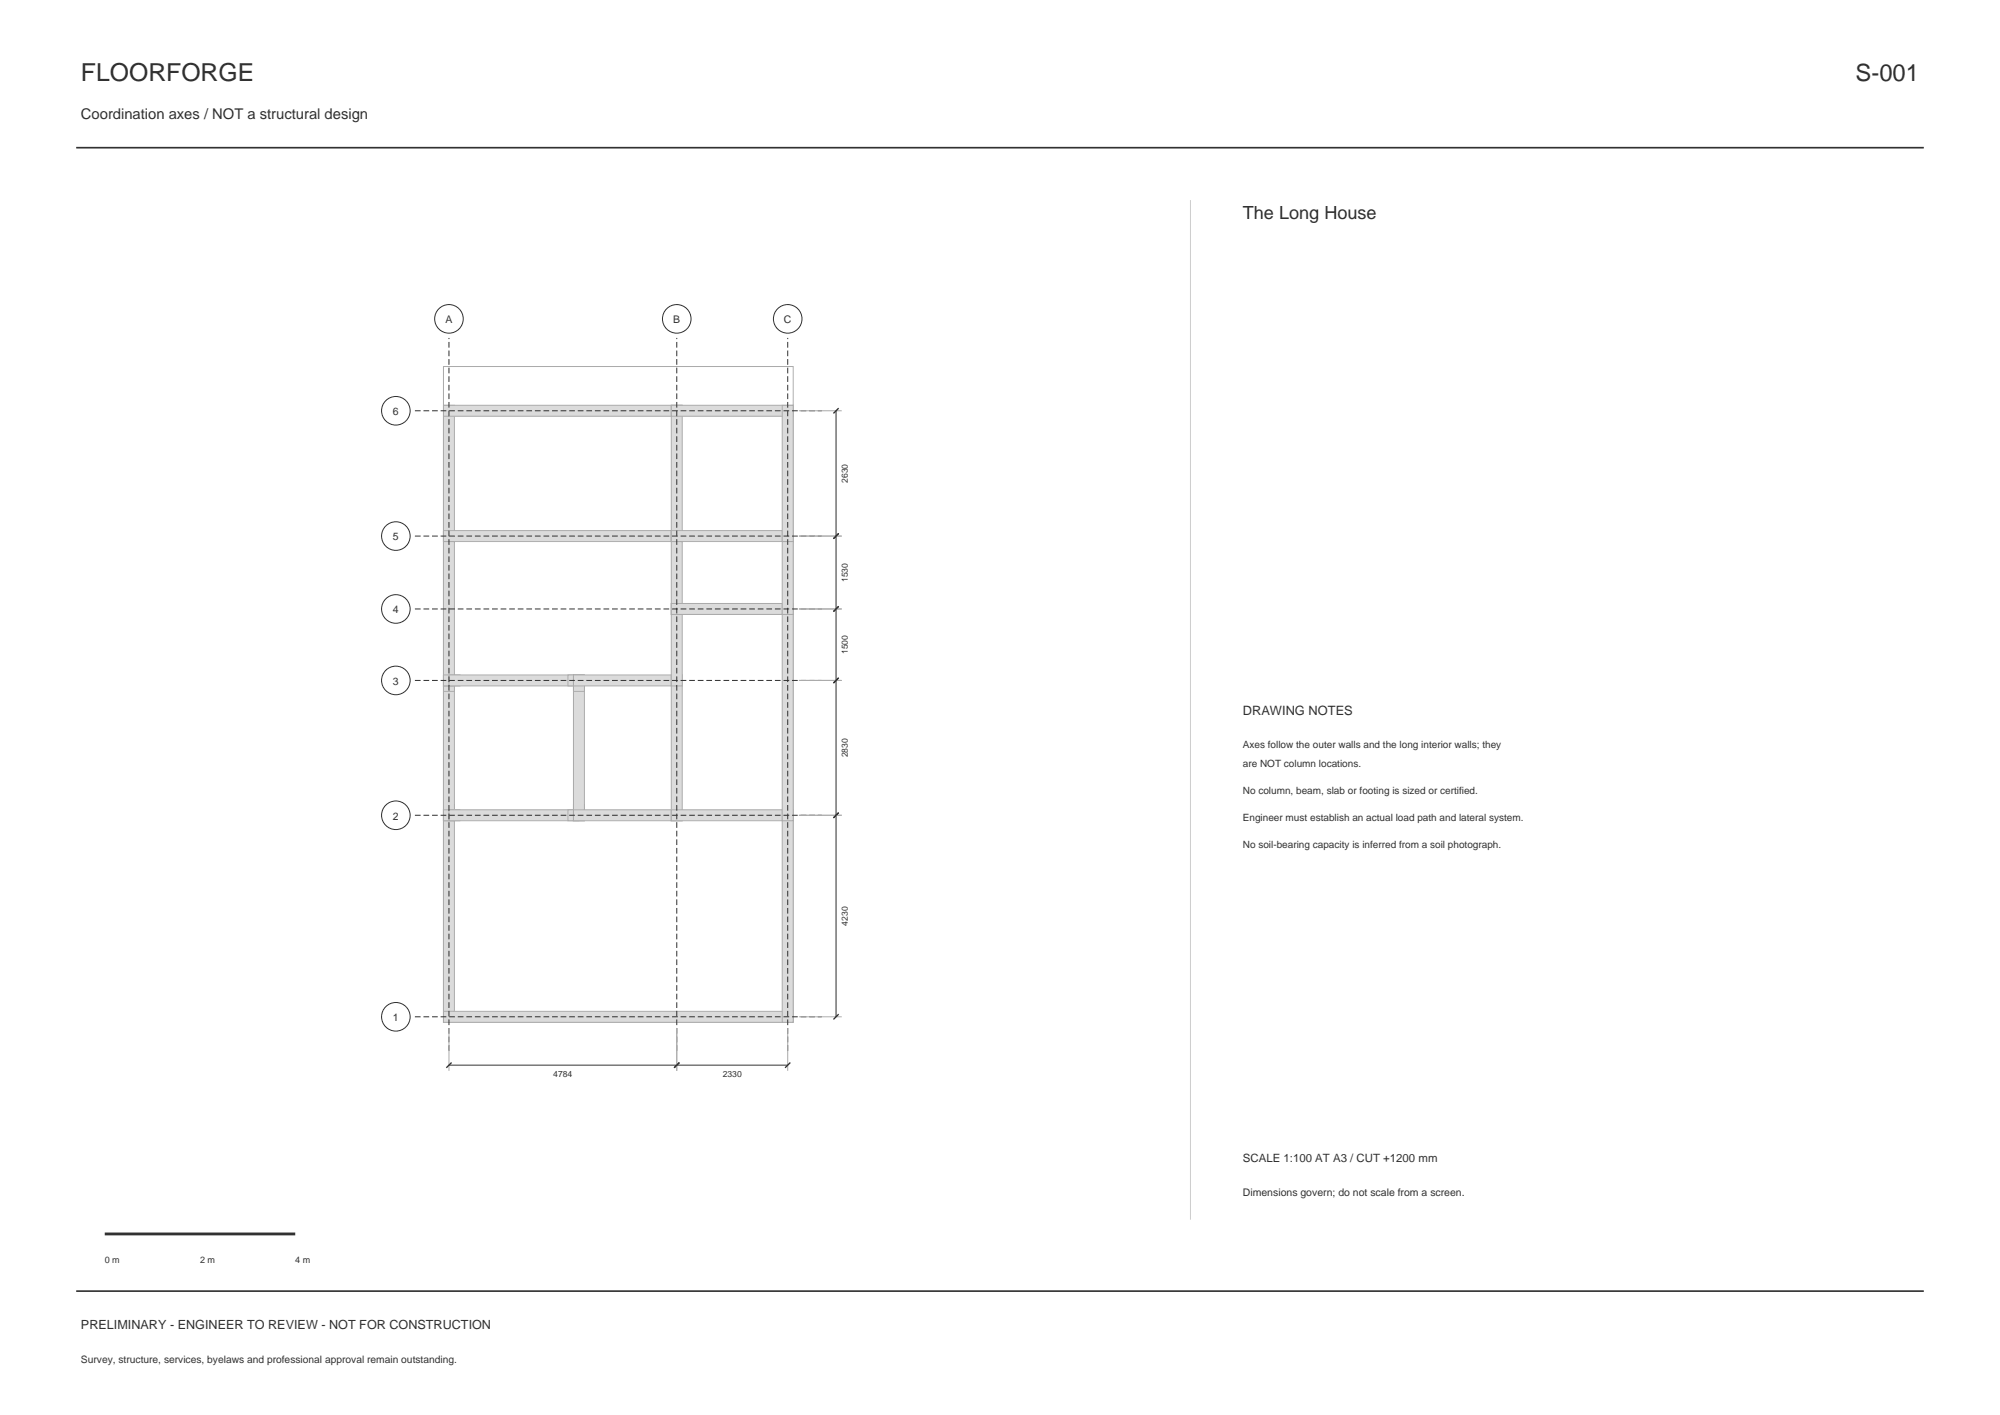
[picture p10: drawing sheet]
<svg xmlns="http://www.w3.org/2000/svg" width="420mm" height="297mm" viewBox="0 0 420 297" stroke-linecap="round" stroke-linejoin="round" font-family="sans-serif">
<path d="M16 31h388M16 271h388" fill="none" stroke="#25372f" stroke-width=".35"/>
<path d="M93.1 76.9h73.5v137.7h-73.5z" fill="none" stroke="#a8afa4" stroke-width=".21"/>
<g fill="#d9ddd6" stroke="#a8afa4" stroke-width=".21">
<path d="M93.1 170h2.3v44.6h-2.3z" fill-rule="evenodd"/>
<path d="M93.1 212.3h73.5v2.3h-73.5z" fill-rule="evenodd"/>
<path d="M93.1 168.8h2.3v3.5h-2.3z" fill-rule="evenodd"/>
<path d="M93.1 142.8h2.3v28.3h-2.3z" fill-rule="evenodd"/>
<path d="M93.1 141.7h2.3v3.4h-2.3z" fill-rule="evenodd"/>
<path d="M93.1 170h3.5v2.3h-3.5z" fill-rule="evenodd"/>
<path d="M94.3 170h27.3v2.3h-27.3z" fill-rule="evenodd"/>
<path d="M119.3 170h3.4v2.3h-3.4z" fill-rule="evenodd"/>
<path d="M93.1 111.4h2.3v32.6h-2.3z" fill-rule="evenodd"/>
<path d="M93.1 141.7h3.5v2.3h-3.5z" fill-rule="evenodd"/>
<path d="M94.3 141.7h27.3v2.3h-27.3z" fill-rule="evenodd"/>
<path d="M119.3 141.7h3.4v2.3h-3.4z" fill-rule="evenodd"/>
<path d="M93.1 85.1h2.3v28.6h-2.3z" fill-rule="evenodd"/>
<path d="M93.1 111.4h50.2v2.3h-50.2z" fill-rule="evenodd"/>
<path d="M93.1 85.1h50.2v2.3h-50.2z" fill-rule="evenodd"/>
<path d="M120.4 168.8h2.3v3.5h-2.3z" fill-rule="evenodd"/>
<path d="M120.4 142.8h2.3v28.3h-2.3z" fill-rule="evenodd"/>
<path d="M120.4 141.7h2.3v3.4h-2.3z" fill-rule="evenodd"/>
<path d="M120.4 170h22.9v2.3h-22.9z" fill-rule="evenodd"/>
<path d="M120.4 141.7h22.9v2.3h-22.9z" fill-rule="evenodd"/>
<path d="M141 141.7h2.3v30.6h-2.3z" fill-rule="evenodd"/>
<path d="M141 170h25.6v2.3h-25.6z" fill-rule="evenodd"/>
<path d="M141 126.7h2.3v17.3h-2.3z" fill-rule="evenodd"/>
<path d="M141 111.4h2.3v17.6h-2.3z" fill-rule="evenodd"/>
<path d="M141 126.7h25.6v2.3h-25.6z" fill-rule="evenodd"/>
<path d="M141 85.1h2.3v28.6h-2.3z" fill-rule="evenodd"/>
<path d="M141 111.4h25.6v2.3h-25.6z" fill-rule="evenodd"/>
<path d="M141 85.1h25.6v2.3h-25.6z" fill-rule="evenodd"/>
<path d="M164.3 170h2.3v44.6h-2.3z" fill-rule="evenodd"/>
<path d="M164.3 126.7h2.3v45.6h-2.3z" fill-rule="evenodd"/>
<path d="M164.3 111.4h2.3v17.6h-2.3z" fill-rule="evenodd"/>
<path d="M164.3 85.1h2.3v28.6h-2.3z" fill-rule="evenodd"/>
</g>
<path d="M87.1 86.2h85.5M87.1 112.5h85.5M87.1 127.8h85.5M87.1 142.8h85.5M87.1 171.1h85.5M87.1 213.4h85.5M94.3 220.6v-149.7M142.1 220.6v-149.7M165.4 220.6v-149.7" fill="none" stroke="#25372f" stroke-width=".21" stroke-dasharray="1.2 .6" stroke-linecap="butt"/>
<g fill="none" stroke="#25372f" stroke-width=".21">
<path d="M175.6 86.2v127.2M94.3 223.6h71.1"/>
<circle cx="94.3" cy="66.9" r="3"/>
<circle cx="142.1" cy="66.9" r="3"/>
<circle cx="165.4" cy="66.9" r="3"/>
<circle cx="83.1" cy="86.2" r="3"/>
<circle cx="83.1" cy="112.5" r="3"/>
<circle cx="83.1" cy="127.8" r="3"/>
<circle cx="83.1" cy="142.8" r="3"/>
<circle cx="83.1" cy="171.1" r="3"/>
<circle cx="83.1" cy="213.4" r="3"/>
</g>
<path d="M167.8 86.2h9M167.8 112.5h9M167.8 127.8h9M167.8 142.8h9M167.8 171.1h9M94.3 215.8v9M142.1 215.8v9M165.4 215.8v9M167.8 213.4h9" fill="none" stroke="#a8afa4" stroke-width=".21"/>
<path d="M176.1 85.7l-1.1 1.1M176.1 112l-1.1 1.1M176.1 127.3l-1.1 1.1M176.1 142.3l-1.1 1.1M176.1 170.6l-1.1 1.1M176.1 212.9l-1.1 1.1M94.8 223l-1.1 1.1M142.7 223l-1.1 1.1M166 223l-1.1 1.1" fill="none" stroke="#25372f" stroke-width=".28"/>
<path d="M250 42v214" fill="none" stroke="#c9d0c7" stroke-width=".21"/>
<path d="M22 259h40" fill="none" stroke="#25372f" stroke-width=".6"/>
<text font-size="5.2" fill="#25372f" x="17" y="17">FLOORFORGE</text>
<text font-size="5" fill="#25372f" x="389.7" y="17">S-001</text>
<text font-size="3.8" fill="#25372f" x="261" y="46">The Long House</text>
<text font-size="3.1" fill="#25372f" x="17" y="25">Coordination axes / NOT a structural design</text>
<text font-size="2.7" fill="#25372f" x="261" y="150">DRAWING NOTES</text>
<text font-size="2.6" fill="#25372f" x="17" y="279">PRELIMINARY - ENGINEER TO REVIEW - NOT FOR CONSTRUCTION</text>
<text font-size="2.4" fill="#25372f" x="261" y="244">SCALE 1:100 AT A3 / CUT +1200 mm</text>
<g font-size="2.2" fill="#25372f">
<text x="93.5" y="67.8">A</text>
<text x="141.4" y="67.8">B</text>
<text x="164.6" y="67.8">C</text>
<text x="82.5" y="87.1">6</text>
<text x="82.5" y="113.4">5</text>
<text x="82.5" y="128.7">4</text>
<text x="82.5" y="143.7">3</text>
<text x="82.5" y="172">2</text>
<text x="82.5" y="214.3">1</text>
<text x="261" y="251">Dimensions govern; do not scale from a screen.</text>
</g>
<g font-size="2.1" fill="#25372f">
<text x="261" y="157">Axes follow the outer walls and the long interior walls; they</text>
<text x="261" y="160.9">are NOT column locations.</text>
<text x="261" y="166.6">No column, beam, slab or footing is sized or certified.</text>
<text x="261" y="172.3">Engineer must establish an actual load path and lateral system.</text>
<text x="261" y="178">No soil-bearing capacity is inferred from a soil photograph.</text>
<text x="17" y="286">Survey, structure, services, byelaws and professional approval remain outstanding.</text>
</g>
<g font-size="1.9" fill="#25372f">
<text x="22" y="265">0 m</text>
<text x="42" y="265">2 m</text>
<text x="62" y="265">4 m</text>
</g>
<g font-size="1.8" fill="#25372f">
<text x="178.1" y="101.4" transform="rotate(-90 178.1 101.4)">2630</text>
<text x="178.1" y="122.2" transform="rotate(-90 178.1 122.2)">1530</text>
<text x="178.1" y="137.3" transform="rotate(-90 178.1 137.3)">1500</text>
<text x="178.1" y="159" transform="rotate(-90 178.1 159)">2830</text>
<text x="178.1" y="194.3" transform="rotate(-90 178.1 194.3)">4230</text>
<text x="116.2" y="226.1">4784</text>
<text x="151.8" y="226.1">2330</text>
</g>
</svg>
